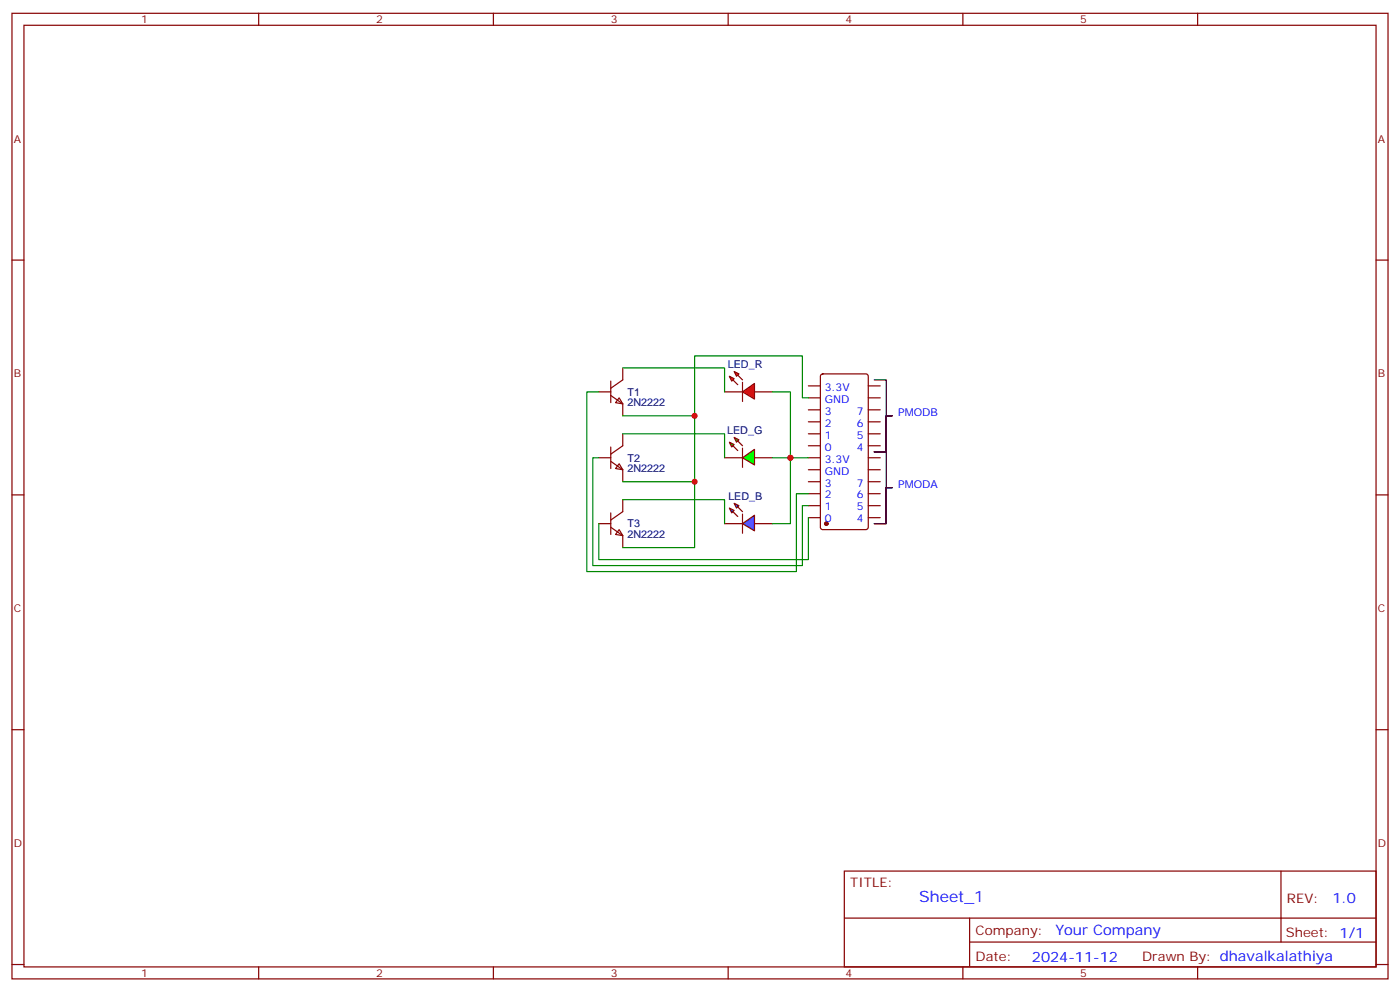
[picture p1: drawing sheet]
<svg xmlns="http://www.w3.org/2000/svg" width="412mm" height="292mm" viewBox="0 0 412 292" stroke-linecap="round" stroke-linejoin="round" font-family="sans-serif">
<g fill="none" stroke="#870000" stroke-width=".35">
<path d="M3.5 3.9h405.4v284.4h-405.4zM7.1 7.4h398.2v277.3h-398.2zM76.2 3.9v3.5M145.3 3.9v3.5M214.5 3.9v3.5M283.6 3.9v3.5M352.8 3.9v3.5M3.5 76.6h3.6M405.3 76.6h3.6M176.4 115.4h3.5M179.9 116.5l3.5 2.4v3.5M179.9 112.2v6.4"/>
<path d="M182.4 117.2l1 1.7-2.1-.3zM183.4 108.3v3.6l-3.5 2.4M176.4 134.8h3.5M179.9 135.9l3.5 2.4v3.6M179.9 131.6v6.4M182.4 136.6l1 1.7-2.1-.3zM183.4 127.7v3.6l-3.5 2.4M3.5 145.7h3.6M405.3 145.7h3.6M3.5 214.9h3.6M405.3 214.9h3.6M248.7 256.5h156.6v28.2h-156.6z"/>
<path d="M377.3 256.5v20.9M248.7 270.4h156.5M285.6 277.4h119.6M285.6 270.4v14.1M3.5 284h3.6M76.2 284.7v3.6M145.3 284.7v3.6M214.5 284.7v3.6M283.6 284.7v3.6M352.8 284.7v3.6M405.3 284h3.6"/>
</g>
<g fill="#f00" stroke="#870000" stroke-width=".35">
<path d="M218.7 115.4l3.5-2.5v4.6z"/>
<path d="M218.7 112.6v5.6z"/>
</g>
<g fill="#870000" stroke="#870000" stroke-width=".35">
<path d="M217.3 110.5l1.4 1.4z"/>
<path d="M215.9 111.9l1.4 1.4z"/>
</g>
<g fill="#f00" stroke="#870000" stroke-width=".35">
<path d="M216.3 109.4l1.4 .7-.7 .7z"/>
<path d="M214.8 110.8l1.5 .7-.8 .7z"/>
</g>
<path d="M213.4 115.4h5.3M222.2 115.4h5.3M213.4 134.8h5.3M222.2 134.8h5.3" fill="none" stroke="#870000" stroke-width=".35"/>
<g fill="#0f0" stroke="#870000" stroke-width=".35">
<path d="M214.8 130.2l1.5 .7-.8 .7z"/>
<path d="M216.3 128.8l1.4 .7-.7 .7z"/>
</g>
<g fill="#870000" stroke="#870000" stroke-width=".35">
<path d="M215.9 131.3l1.4 1.4z"/>
<path d="M217.3 129.9l1.4 1.4z"/>
</g>
<path d="M218.7 132v5.6z" fill="#f00" stroke="#870000" stroke-width=".35"/>
<path d="M218.7 134.8l3.5-2.5v4.6z" fill="#0f0" stroke="#870000" stroke-width=".35"/>
<path d="M218.7 154.2l3.5-2.5v4.6z" fill="#09f" stroke="#870000" stroke-width=".35"/>
<path d="M218.7 151.4v5.6z" fill="#f00" stroke="#870000" stroke-width=".35"/>
<g fill="#870000" stroke="#870000" stroke-width=".35">
<path d="M217.3 149.3l1.4 1.4z"/>
<path d="M215.9 150.7l1.4 1.4z"/>
</g>
<g fill="#09f" stroke="#870000" stroke-width=".35">
<path d="M216.3 148.2l1.4 .7-.7 .7z"/>
<path d="M214.8 149.6l1.5 .7-.8 .7z"/>
</g>
<g fill="none" stroke="#870000" stroke-width=".35">
<path d="M238.1 113.6h3.6M238.1 117.2h3.6M241.9 110.3l.5-.2h12.7l.6 .4 .1 44.8-.5 .6-12.9 .1-.7-.5v-44.7zM255.8 113.6h3.5M255.8 117.2h3.5M238.1 120.7h3.6M238.1 124.2h3.6M238.1 138.3h3.6M238.1 127.7h3.6M238.1 134.8h3.6M238.1 131.3h3.6M255.8 120.7h3.5"/>
<path d="M255.8 124.2h3.5M255.8 138.3h3.5M255.8 127.7h3.5M255.8 134.8h3.5M255.8 131.3h3.5M176.4 154.2h3.5M179.9 155.3l3.5 2.4v3.6M179.9 151v6.4M182.4 156l1 1.7-2.1-.3zM183.4 147.1v3.6l-3.5 2.4M213.4 154.2h5.3M222.2 154.2h5.3"/>
<path d="M238.1 152.4h3.6M238.1 148.9h3.6M238.1 145.4h3.6M238.1 141.9h3.6M255.8 152.4h3.5M255.8 148.9h3.5M255.8 145.4h3.5M255.8 141.9h3.5"/>
</g>
<circle cx="243.4" cy="154.2" r=".53" fill="#870000" stroke="#870000" stroke-width=".35"/>
<path d="M176.4 115.4h-3.5v52.9h61.7v-22.9h3.5M183.4 108.3h30v7.1M227.5 115.4h5.3v19.4h-5.3M238.1 117.2h-1.7v-12.4h-31.8v37.1h-21.2M176.4 134.8h-1.8v31.7h61.8v-17.6h1.7M183.4 127.7h30v7.1M183.4 122.4h21.2M238.1 134.8h-5.3v19.4h-5.3M183.4 147.1h30v7.1M204.6 141.9v19.4h-21.2M238.1 152.4v12.4h-61.7v-10.6" fill="none" stroke="#008700" stroke-width=".35"/>
<path d="M257.5 111.9h3.6v21.1h-3.6h3.6v-10.6h1.7h-1.7M257.5 133h3.6v21.2h-3.6h3.6v-10.6h1.7h-1.7" fill="none" stroke="#000" stroke-width=".35"/>
<g fill="#c00">
<circle cx="204.6" cy="141.9" r=".88"/>
<circle cx="232.8" cy="134.8" r=".88"/>
<circle cx="204.6" cy="122.4" r=".88"/>
</g>
<text font-size="4.6" fill="#00f" x="270.8" y="265.5">Sheet_1</text>
<g font-size="4.2" fill="#00f">
<text x="392.5" y="265.8">1.0</text>
<text x="310.9" y="275.3">Your Company</text>
<text x="304" y="283.1">2024-11-12</text>
</g>
<g font-size="3.9" fill="#800">
<text x="250.5" y="261.1">TITLE:</text>
<text x="379.1" y="265.8">REV:</text>
<text x="287.4" y="275.3">Company:</text>
<text x="378.7" y="275.9">Sheet: 1/1</text>
<text x="287.4" y="283">Date:</text>
<text x="336.4" y="283.1">Drawn By: dhavalkalathiya</text>
</g>
<g font-size="3.2" fill="#800">
<text x="41.6" y="6.9">1</text>
<text x="110.8" y="6.9">2</text>
<text x="179.9" y="6.9">3</text>
<text x="249.1" y="6.9">4</text>
<text x="318.2" y="6.9">5</text>
<text x="4.1" y="42">A</text>
<text x="405.9" y="42">A</text>
<text x="4.1" y="111.2">B</text>
<text x="405.9" y="111.2">B</text>
<text x="4.1" y="180.3">C</text>
<text x="405.9" y="180.3">C</text>
<text x="4.1" y="249.4">D</text>
<text x="405.9" y="249.4">D</text>
<text x="41.6" y="287.7">1</text>
<text x="110.8" y="287.7">2</text>
<text x="179.9" y="287.7">3</text>
<text x="249.1" y="287.7">4</text>
<text x="318.2" y="287.7">5</text>
</g>
<g font-size="3.2" fill="#000080">
<text x="214.4" y="108.3">LED_R</text>
<text x="184.9" y="119.7">2N2222</text>
<text x="184.9" y="116.5">T1</text>
<text x="214.2" y="127.7">LED_G</text>
<text x="184.9" y="135.9">T2</text>
<text x="184.9" y="139.1">2N2222</text>
<text x="214.5" y="147.1">LED_B</text>
<text x="184.9" y="155.3">T3</text>
<text x="184.9" y="158.5">2N2222</text>
</g>
<g font-size="3.2" fill="#00f">
<text x="243" y="118.6">GND</text>
<text x="243" y="115">3.3V</text>
<text x="243" y="125.6">2</text>
<text x="243" y="122.1">3</text>
<text x="252.4" y="122.1">7</text>
<text x="252.4" y="125.6">6</text>
<text x="264.6" y="122.4">PMODB</text>
<text x="243" y="129.2">1</text>
<text x="252.4" y="129.2">5</text>
<text x="243" y="136.2">3.3V</text>
<text x="243" y="132.7">0</text>
<text x="252.4" y="132.7">4</text>
<text x="243" y="143.3">3</text>
<text x="243" y="139.7">GND</text>
<text x="252.4" y="143.3">7</text>
<text x="264.6" y="143.6">PMODA</text>
<text x="243" y="146.8">2</text>
<text x="252.4" y="146.8">6</text>
<text x="243" y="153.8">0</text>
<text x="243" y="150.3">1</text>
<text x="252.4" y="150.3">5</text>
<text x="252.4" y="153.8">4</text>
</g>
</svg>
